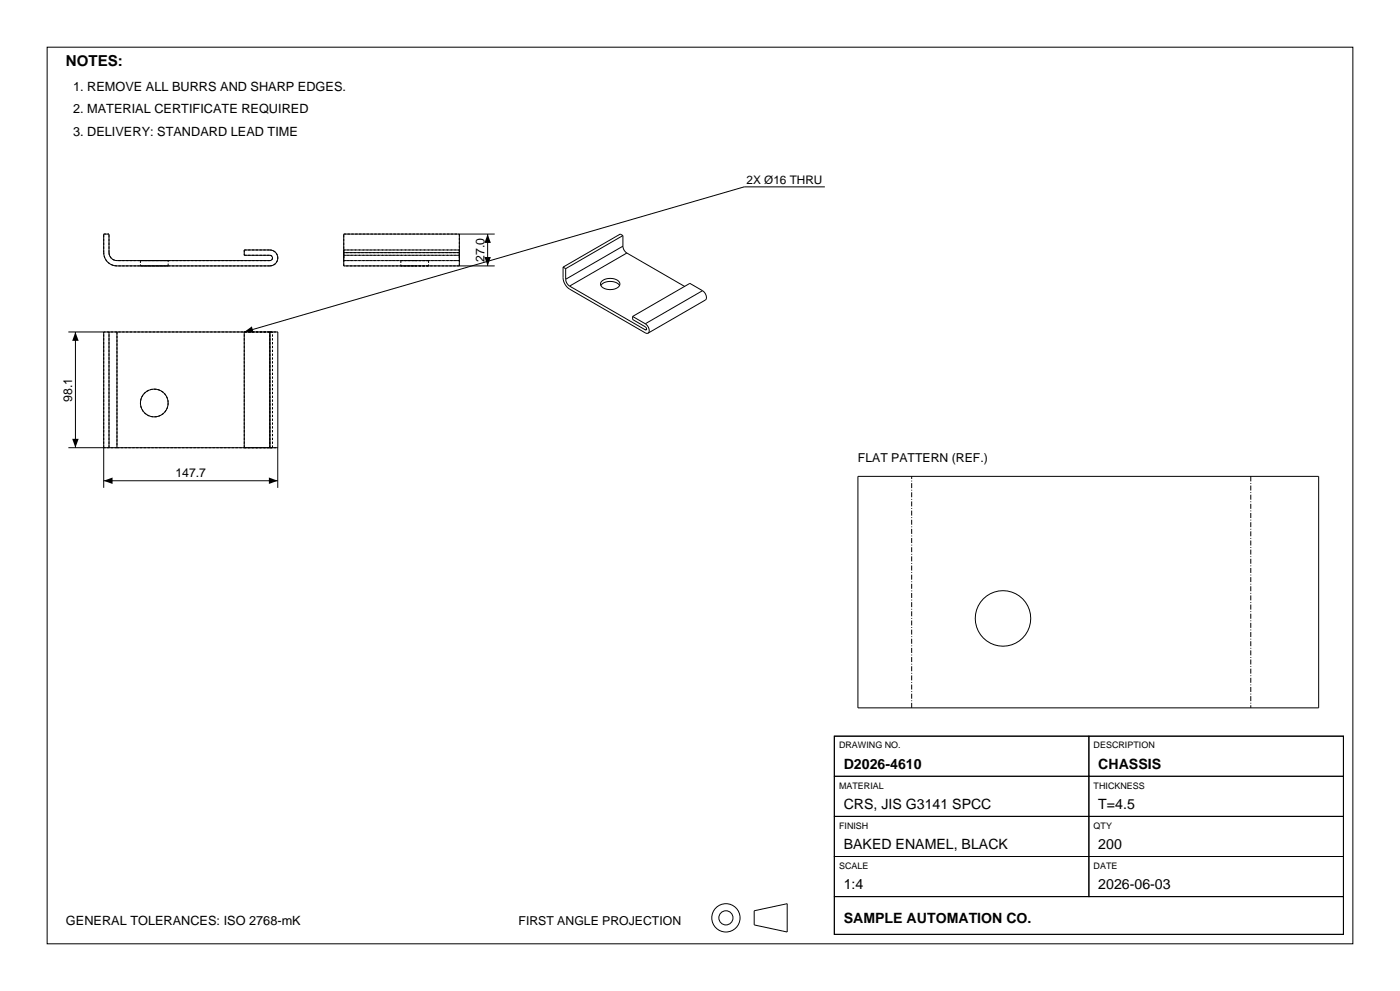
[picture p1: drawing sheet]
<svg xmlns="http://www.w3.org/2000/svg" width="420mm" height="297mm" viewBox="0 0 420 297" stroke-linecap="round" stroke-linejoin="round" font-family="sans-serif">
<g fill="none" stroke="#000" stroke-width=".3">
<path d="M14.1 14.1h391.8v268.8h-391.8zM247.5 56h-24.2l-150 43.5v34.7M31.1 70.1h1.6v5.6a2.39 2.39 0 0 0 2.4 2.4h45.9a.8 .8 0 0 0 .8-.8 .8 .8 0 0 0-.8-.8h-7.7v-1.6h7.7a2.39 2.39 0 0 1 2.3 2.4 2.39 2.39 0 0 1-2.3 2.4h-45.9a4 4 0 0 1-4-4zM103.1 75.7v4h45.3M103.1 75.7h34.7M137.8 75.7v4M137.8 70.1v5.6M146.3 70.1v9.6M148.4 70.1h-45.3v5.6M186.9 73.8a2.61 2.61 0 0 0 1.2 2M186.9 73.8l-17.2 9.9M186.9 70.6v3.2"/>
<path d="M186.9 70.6l-.8-.5-17.2 10M186.9 70.6l-17.2 9.9M188.1 75.8l17.3 10M188.1 75.8l-17.2 9.9M20.5 99.5h12.2M22.6 99.5v34.7M31.1 99.5v46.7M32.7 99.5h2.4M32.7 99.5v34.7M35.1 99.5h45.9M35.1 99.5v34.7M81 99.5h2.3v46.7"/>
<path d="M81 99.5v34.7M168.9 80.1v3.1a4.4 4.4 0 0 0 2 3.5l22.7 13.1h.8M168.9 80.1l.8 .4M169.7 83.7a2.61 2.61 0 0 0 1.2 2M169.7 80.5v3.2M170.9 85.7l22.7 13.2M180.3 85.6a3.8 3.8 0 0 1 5.6 0M180.6 84.2a3.6 3.6 0 0 1 5.4 .7 1.78 1.78 0 0 1-2 1.8 3.1 3.1 0 0 1-3.9-1.6zM189.8 94.8v.9l3.9 2.3a.42 .42 0 0 1 .3 .5 .42 .42 0 0 1-.4 .4M189.8 94.8l3.8 2.2M193.6 97a1.85 1.85 0 0 1 .8 2.8M194 98.6l-.4 .3"/>
<path d="M210.8 87.1a1.85 1.85 0 0 1 .8 2.8l-17.2 9.9M210.8 87.1l-17.2 9.9M210.8 87.1l-3.8-2.2-17.2 9.9M20.5 134.2h12.2M32.7 134.2h2.4M35.1 134.2h45.9M81 134.2h2.3M31.1 144.1h52.2M257.4 142.8h138.2v69.3h-138.2zM250.3 220.6h76.4v12h-76.4zM250.3 232.6h76.4v12.1h-76.4zM250.3 220.6h152.7v59.4h-152.7z"/>
<path d="M326.7 220.6h76.3v12h-76.3zM326.7 232.6h76.3v12.1h-76.3zM250.3 244.7h76.4v12h-76.4zM250.3 256.7h76.4v12h-76.4zM326.7 244.7h76.3v12h-76.3zM326.7 256.7h76.3v12h-76.3zM226.3 273l9.9-2.2v8.5l-9.9-2.1zM250.3 268.7h152.7v11.3h-152.7z"/>
<circle cx="46.3" cy="120.8" r="4.2"/>
<circle cx="300.9" cy="185.3" r="8.3"/>
<circle cx="217.8" cy="275.1" r="4.2"/>
<circle cx="217.8" cy="275.1" r="2.12"/>
</g>
<g fill="none" stroke="#000" stroke-width=".3" stroke-dasharray=".7 .4" stroke-linecap="butt">
<path d="M31.1 70.1h1.6M31.1 75.7v-5.6M32.7 75.7a2.39 2.39 0 0 0 2.4 2.4M32.7 75.7v-5.6M35.1 79.7a4 4 0 0 1-4-4M42.1 79.7h8.3M42.1 78.1h8.3M42.1 78.1v1.6M50.4 79.7h-8.3M50.4 78.1h-8.3M50.4 79.7v-1.6M73.3 74.9h7.7"/>
<path d="M73.3 74.9v1.6M73.3 76.5h7.7M81 79.7h-45.9M81 78.1h-45.9M81 79.7a2.39 2.39 0 0 0 2.3-2.4 2.39 2.39 0 0 0-2.3-2.4M81 76.5a.8 .8 0 0 1 .8 .8 .8 .8 0 0 1-.8 .8M103.1 78.1h34.7M103.1 75.7v2.4M103.1 74.9h34.7M103.1 79.7v-4.8M103.1 76.5h34.7M103.1 76.5v1.6"/>
<path d="M103.1 74.9v1.6M103.1 75.7v-5.6M103.1 70.1h34.7M120.2 79.7h4.2M120.2 78.1h4.2M120.2 78.1v1.6M124.4 79.7h4.2M124.4 78.1h4.2M128.6 79.7h-8.4M128.6 78.1h-8.4M128.6 78.1v1.6M137.8 70.1v5.6"/>
<path d="M137.8 75.7v2.4M137.8 76.5v1.6M137.8 74.9v1.6M137.8 79.7v-4.8M137.8 79.7h-34.7M137.8 78.1h-34.7M137.8 75.7h-34.7M137.8 74.9h-34.7M137.8 76.5h-34.7M35.1 99.5v34.7M35.1 99.5h-4M73.3 99.5h7.7"/>
<path d="M81 99.5h-45.9M81 99.5h-7.7M81 99.5h2.3M81 99.5v34.7M81 99.5h.8M81.8 99.5h-.8M31.1 134.2v-34.7M32.7 134.2v-34.7M35.1 134.2h45.9M35.1 134.2h-4M50.4 120.8a4.2 4.2 0 0 1-6 3.7 4.2 4.2 0 0 1-.6-7.1 4.2 4.2 0 0 1 6.6 2.6v.8M73.3 134.2h7.7"/>
<path d="M73.3 134.2v-34.7M81 134.2h.8M81 134.2h-7.7M81 134.2h2.3M81 134.2v-34.7M81.8 134.2h-.8M81.8 134.2v-34.7"/>
</g>
<path d="M145.3 77h2l-1 2.7zM146.3 70.1l1 2.7h-2zM22.6 99.5l1 2.6h-1.9zM73.3 99.5l2.3-1.7 .5 1.9zM21.7 131.5h1.9l-1 2.7zM31.1 144.1l2.7-1v1.9zM80.7 143.1l2.6 1-2.6 .9z" fill="#000"/>
<path d="M375.2 142.8v69.3M273.5 212.1v-69.3" fill="none" stroke="#000" stroke-width=".3" stroke-dasharray="1.5 .5 .2 .5" stroke-linecap="butt"/>
<text font-size="4.5" x="19.8" y="19.8">NOTES:</text>
<g font-size="4.2">
<text x="253.1" y="230.4">D2026-4610</text>
<text x="329.5" y="230.4">CHASSIS</text>
<text x="253.1" y="242.4">CRS, JIS G3141 SPCC</text>
<text x="329.5" y="242.4">T=4.5</text>
<text x="253.1" y="254.4">BAKED ENAMEL, BLACK</text>
<text x="329.5" y="254.4">200</text>
<text x="253.1" y="266.5">1:4</text>
<text x="329.5" y="266.5">2026-06-03</text>
<text x="253.1" y="276.5">SAMPLE AUTOMATION CO.</text>
</g>
<g font-size="3.8">
<text x="21.9" y="27.2">1. REMOVE ALL BURRS AND SHARP EDGES.</text>
<text x="21.9" y="33.9">2. MATERIAL CERTIFICATE REQUIRED</text>
<text x="21.9" y="40.7">3. DELIVERY: STANDARD LEAD TIME</text>
<text x="19.8" y="277.2">GENERAL TOLERANCES: ISO 2768-mK</text>
</g>
<g font-size="3.7">
<text x="145.3" y="78.5" transform="rotate(-90 145.3 78.5)">27.0</text>
<text x="21.6" y="120.4" transform="rotate(-90 21.6 120.4)">98.1</text>
<text x="52.6" y="143.1">147.7</text>
<text x="257.4" y="138.5">FLAT PATTERN (REF.)</text>
<text x="155.6" y="277.2">FIRST ANGLE PROJECTION</text>
</g>
<text font-size="3.5" x="224" y="55.2">2X Ø16 THRU</text>
<g font-size="2.7">
<text x="251.7" y="224.3">DRAWING NO.</text>
<text x="328.1" y="224.3">DESCRIPTION</text>
<text x="251.7" y="236.3">MATERIAL</text>
<text x="328.1" y="236.3">THICKNESS</text>
<text x="251.7" y="248.3">FINISH</text>
<text x="328.1" y="248.3">QTY</text>
<text x="251.7" y="260.4">SCALE</text>
<text x="328.1" y="260.4">DATE</text>
</g>
</svg>
